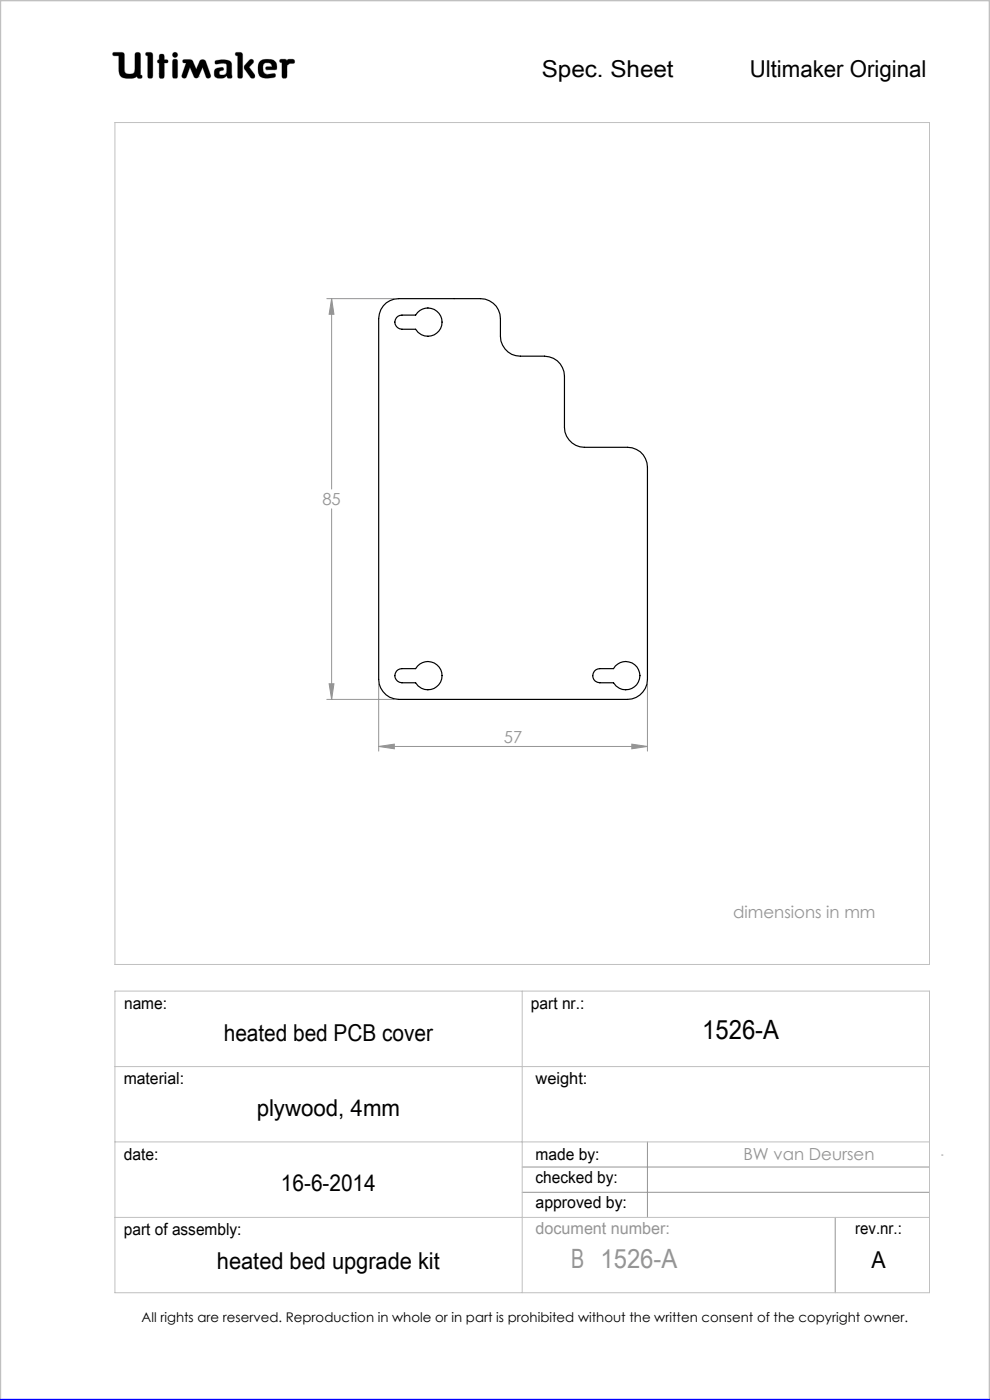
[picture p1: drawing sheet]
<svg xmlns="http://www.w3.org/2000/svg" width="210mm" height="297mm" viewBox="0 0 210 297" stroke-linecap="round" stroke-linejoin="round" font-family="sans-serif">
<g fill="none" stroke="#c0c0c0" stroke-width=".21">
<path d="M24 11.1h1.9l.4 .3 .2 3.9a1.51 1.51 0 0 0 2 0l.2-4a.77 .77 0 0 1 1 0l.1 4.6 .3 .1a.39 .39 0 0 1-.3 .6l-.6-.1-.1-.3a3.6 3.6 0 0 1-3.3 .1l-.5-.9-.1-3.6h-1a.39 .39 0 0 1-.3-.2 .39 .39 0 0 1 .1-.5zM31 11.1l1.2 .1 .2 .4-.1 4.8a.6 .6 0 0 1-.6 .2 .6 .6 0 0 1-.4-.5v-4.3l-.4-.1zM33.8 12.7v-1.1a.6 .6 0 0 1 .7-.1 .6 .6 0 0 1 .4 .5v.7h.6a.37 .37 0 0 1 0 .6l-.6 .1-.1 3.1a.6 .6 0 0 1-.6 .1 .6 .6 0 0 1-.4-.5v-2.7M33.8 12.7h.1M33.8 13.4h.1M33.8 15.7h.1M33.8 12.7h-.3l-.1 .3v.2l.4 .2M36.7 11.3l.4-.2 .4 .2 .2 .3-.2 .4-.4 .2-.4-.2-.1-.4zM36.8 12.6h.3l.5 .2v3.6a.6 .6 0 0 1-.6 .2 .6 .6 0 0 1-.4-.5v-3zM38.9 12.7l1.4-.1 .4 .2 .9 1.9 .7-1.6a.73 .73 0 0 1 .7-.5 .73 .73 0 0 1 .7 .5l1 2.8a.52 .52 0 0 1-.4 .7 .52 .52 0 0 1-.6-.3l-.7-2-1 2.1-.4 .2-.4-.2-.9-2.1-.7 2a.52 .52 0 0 1-.7 .3 .52 .52 0 0 1-.3-.7l.9-2.5-.7-.2zM42.1 16.3h.1M45.6 12.9a3.7 3.7 0 0 1 3.4 .3l.1 .5 .1 2.7a.64 .64 0 0 1-1-.2l-.1-.1a1.93 1.93 0 0 1-2.5 .2 1.32 1.32 0 0 1 .4-1.8l1-.2 .3 .1 .1 .2v.3a.73 .73 0 0 0-.9 .8 .98 .98 0 0 0 1.4 0l.2-.6-.1-1.5a2.59 2.59 0 0 0-2 0l-.4-.2z"/>
<path d="M50 11.1l1.3 .1 .2 .4-.1 4.8a.57 .57 0 0 1-.6 .2 .57 .57 0 0 1-.4-.5v-4.3l-.4-.1zM52.9 12.8l.4-.2 .4 .1 .1 .4-1 1.1 1.2 1.6 .1 .5-.2 .3h-.4a5.9 5.9 0 0 1-1.7-2.2l.1-.6zM55 13.3a2.62 2.62 0 0 1 3.5-.1l.2 1.1-.1 .5h-2l-.2-.1v-.5l1.3-.1-.2-.5a1.24 1.24 0 0 0-1.6 .1l-.1 1.1 .2 .6 .8 .4 1.5-.2 .1 .1v.6a3.8 3.8 0 0 1-3.3-.1 3.2 3.2 0 0 1-.1-2.9zM56.6 14.8h.1M59.4 12.6h1.2l.3 .3a1.21 1.21 0 0 1 1.5-.2v.7l-.9 .1-.6 .4-.1 2.5a.6 .6 0 0 1-.6 .2 .6 .6 0 0 1-.4-.5v-2.8l-.5-.2zM24.4 26h172.8v178.6h-172.8zM24.4 210.3h172.8v63.9h-172.8zM110.8 210.3v63.9M24.4 226.3h172.8M24.4 242.2h172.8M24.4 258.3h172.8"/>
</g>
<g fill="none" stroke="#959595" stroke-width=".21">
<path d="M69.3 63.4h14.3M70.3 63.4l.5 3.3h-1zM70.3 63.4v40.3M70.3 107.9v40.5M69.3 148.4h14.3M69.8 145.1h1l-.5 3.3zM80.3 158.4l3.3-.5v1zM80.3 145.1v14.2M80.3 158.4h57M134 157.9l3.3 .5-3.3 .5zM137.3 145.1v14.2M110.8 247.6h86.4"/>
<path d="M110.8 252.9h86.4M137.3 242.2v16.1M177.2 258.3v15.9M199.7 245h.3"/>
</g>
<path d="M0 297v-297h210v297" fill="none" stroke="#c0c0c0" stroke-width=".5"/>
<path d="M0 297h210" fill="none" stroke="#00f" stroke-width=".5"/>
<path d="M45.7 12.9l-.1 .5 .2 .2 1.2-.2 .9 .1 .2 .3-.1 1.4a.84 .84 0 0 1-.6 .7 .84 .84 0 0 1-.9-.3l.1-.4 .4-.2a.36 .36 0 0 0 .4-.4 .36 .36 0 0 0-.4-.3 1.23 1.23 0 0 0-1.6 1 1.07 1.07 0 0 0 .3 1.1 1.07 1.07 0 0 0 1.1 .2h.6l.3-.2a.28 .28 0 0 1 .4-.3 .28 .28 0 0 1 .2 .4 .57 .57 0 0 0 .6 .2 .57 .57 0 0 0 .3-.6l-.1-2.4a1.23 1.23 0 0 0-1.5-1zM50 11.1v.6l.4 .1v4.6l.3 .2h.5l.3-.3v-4.8l-.4-.4zM53 12.7l-1.2 1.3v.5l1.4 2 .6 .1 .2-.2v-.6l-1.2-1.6 1-.9v-.4l-.4-.3zM55.2 12.9a2.9 2.9 0 0 0 .1 3.4l.5 .2 1 .1 1.4-.2 .3-.2-.1-.5-.2-.1-1.4 .2-.6-.2-.3-.4-.1-.5a.99 .99 0 0 1 .7-1.3 .99 .99 0 0 1 1.2 .7l-1.2 .1-.2 .4 .3 .2h1.5a.51 .51 0 0 0 .6-.1 .51 .51 0 0 0 0-.6 1.62 1.62 0 0 0-2-1.5l-1.1 .1zM59.4 12.6l-.1 .6 .5 .1v3l.2 .3h.6l.3-.4v-2.3l.6-.4 .9-.1 .1-.5-.3-.3h-1l-.3 .3-.4-.3zM36.7 12.7l-.1 .3v3.4l.2 .2h.7l.2-.3v-3.4l-.2-.3zM36.6 11.6a.56 .56 0 0 0 1.1 0 .56 .56 0 0 0-1.1 0zM33.8 11.6v1.1l-.4 .2v.4l.4 .1v2.9l.2 .3h.5l.4-.4v-2.8l.7-.1 .1-.4-.3-.2h-.5v-.8l-.2-.4h-.6zM31 11.1l-.1 .6 .4 .1v4.5l.3 .3h.5l.3-.5v-4.7l-.4-.3zM38.8 12.7v.5l.7 .2-.9 2.5 .1 .6 .5 .1 .3-.2 .8-2.1 .9 2.1 .3 .2h.3l.3-.2 .9-2.1 .7 2.1 .6 .2 .4-.2v-.5l-1-2.8-.3-.4h-.7l-.3 .2-.8 1.8-.9-1.9-.4-.2zM24 11.2v.6h1.2v2.7a1.76 1.76 0 0 0 2.2 2.1h.9l.8-.4 .3 .4h.6l.2-.2-.1-.4-.3-.1v-4.4l-.4-.4h-.5l-.3 .4v3.4a.81 .81 0 0 1-1.1 .8h-.1a.86 .86 0 0 1-1-1.1l-.1-3.3-.4-.2z" fill-rule="evenodd" fill="#000"/>
<path d="M70.3 63.4l.5 3.3h-1zM69.8 145.1h1l-.5 3.3zM80.3 158.4l3.3-.5v1zM134 157.9l3.3 .5-3.3 .5z" fill="#959595"/>
<path d="M81.3 64.9a4.3 4.3 0 0 1 3.3-1.5h17.3a4.2 4.2 0 0 1 4.3 4.2v3.7a4.2 4.2 0 0 0 4.2 4.3h5.1a4.2 4.2 0 0 1 4.2 4.2v10.9a4.3 4.3 0 0 0 4.3 4.2h9.1a4.2 4.2 0 0 1 4.2 4.2v45a4.3 4.3 0 0 1-4.2 4.3h-48.5a4.3 4.3 0 0 1-4.3-4.3v-76.5l.5-1.9zM84.1 67.4l.7-.5 .5-.1h2.9a3 3 0 0 1 4.5-.8 3 3 0 0 1 0 4.7 3 3 0 0 1-4.5-.9h-2.9a1.52 1.52 0 0 1-1.4-.8 1.52 1.52 0 0 1 .2-1.6zM84.1 142.4l.7-.5 .5-.1h2.9a3 3 0 0 1 4.5-.8 3 3 0 0 1 0 4.7 3 3 0 0 1-4.5-.9h-2.9a1.52 1.52 0 0 1-1.4-.8 1.52 1.52 0 0 1 .2-1.6zM126.1 142.4l.3-.3 .8-.3h2.9a2.99 2.99 0 0 1 4.6-.7 2.99 2.99 0 0 1 0 4.5 2.99 2.99 0 0 1-4.6-.8h-2.9a1.5 1.5 0 0 1-1.3-.8 1.5 1.5 0 0 1 .2-1.6z" fill="none" stroke="#000" stroke-width=".25"/>
<text font-size="5.6" x="149" y="220.3">1526-A</text>
<text font-size="5.6" fill="#959595" x="121.1" y="269.1">B 1526-A</text>
<g font-size="4.9">
<text x="114.9" y="16.4">Spec. Sheet</text>
<text x="159" y="16.3">Ultimaker Original</text>
<text x="47.5" y="220.9">heated bed PCB cover</text>
<text x="54.5" y="236.7">plywood, 4mm</text>
<text x="59.6" y="252.7">16-6-2014</text>
<text x="46" y="269.3">heated bed upgrade kit</text>
<text x="184.9" y="269.1">A</text>
</g>
<g font-size="3.5" fill="#959595">
<text x="68.4" y="107.2">85</text>
<text x="106.9" y="157.6">57</text>
<text x="155.5" y="194.8">dimensions in mm</text>
<text x="157.7" y="246.2">BW van Deursen</text>
<text x="113.6" y="261.8">document number:</text>
</g>
<g font-size="3.5">
<text x="26.3" y="214.1">name:</text>
<text x="112.6" y="214">part nr.:</text>
<text x="26.2" y="229.9">material:</text>
<text x="113.6" y="229.9">weight:</text>
<text x="26.3" y="246">date:</text>
<text x="113.6" y="246">made by:</text>
<text x="113.6" y="251.1">checked by:</text>
<text x="113.6" y="256.3">approved by:</text>
<text x="26.3" y="262">part of assembly:</text>
<text x="181.4" y="261.9">rev.nr.:</text>
</g>
<text font-size="2.8" x="30" y="280.4">All rights are reserved. Reproduction in whole or in part is prohibited without the written consent of the copyright owner.</text>
</svg>
